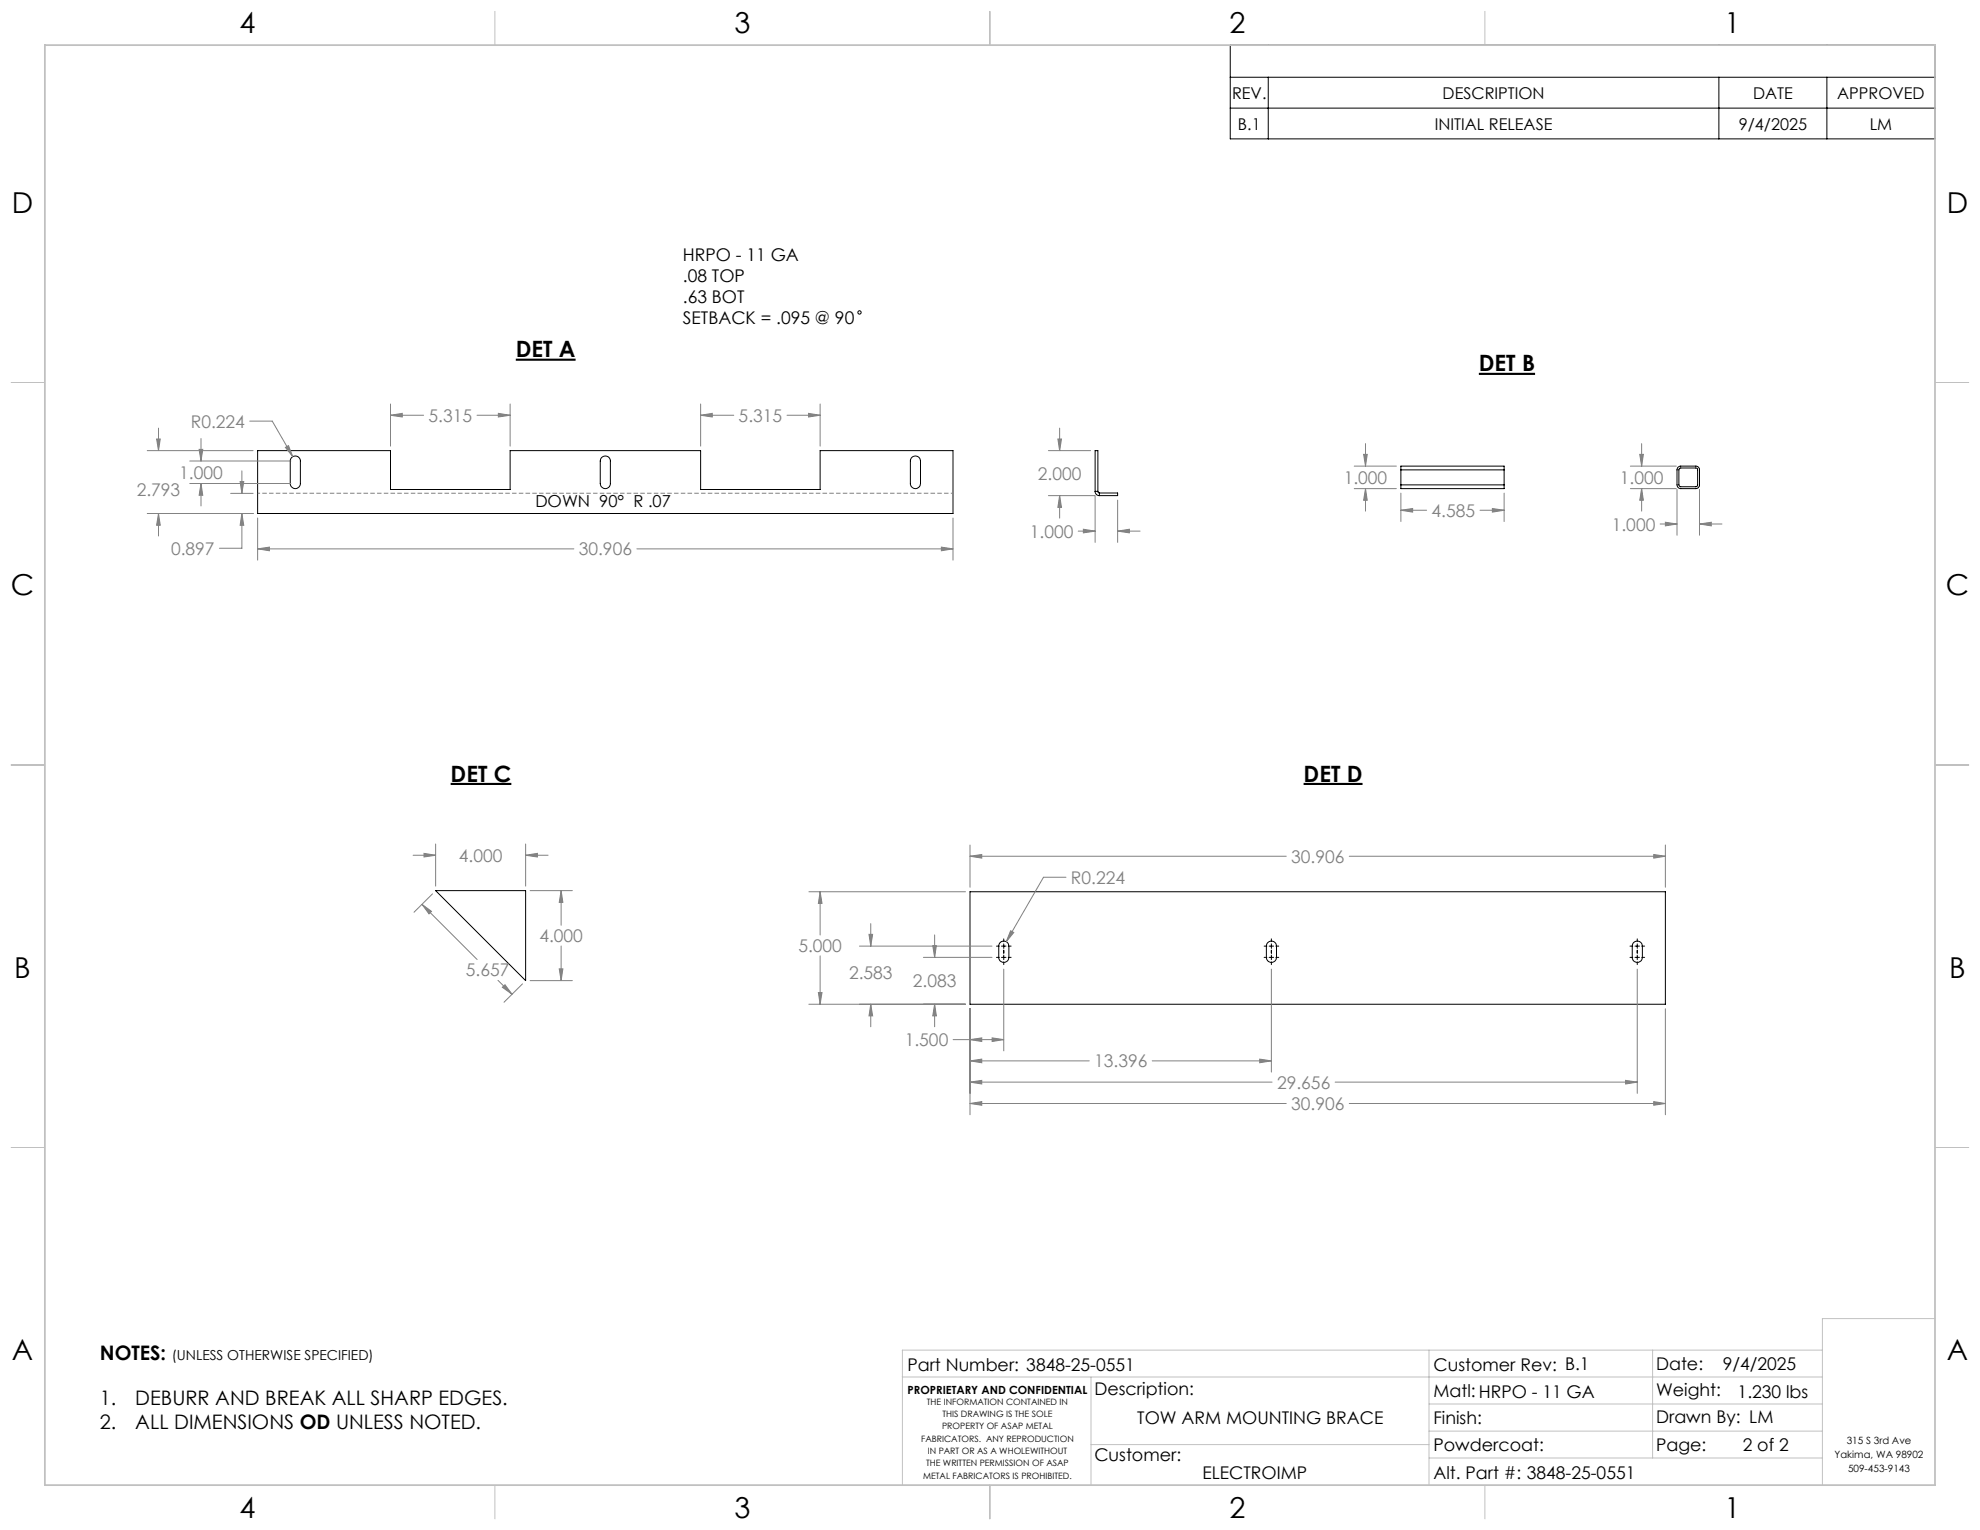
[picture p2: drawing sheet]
<svg xmlns="http://www.w3.org/2000/svg" width="559mm" height="432mm" viewBox="0 0 559 432" stroke-linecap="round" stroke-linejoin="round" font-family="sans-serif">
<g fill="none" stroke="#000" stroke-width=".28">
<path d="M347.2 12.7h198.9v26.5h-198.9zM347.2 21.8h198.9M347.2 30.5h198.9M357.9 21.8v17.4M485.1 21.8v17.4M515.6 21.8v17.4M72.7 127.2h37.5v10.9h33.8v-10.9h53.7v10.9h33.8v-10.9h37.5v17.7h-196.3zM82.4 129a1.43 1.43 0 0 1 1.6-.2 1.43 1.43 0 0 1 .8 1.3v6.4a1.43 1.43 0 0 1-1.5 1.4 1.43 1.43 0 0 1-1.4-1.4v-6.6zM169.9 129a1.43 1.43 0 0 1 1.5-.2 1.43 1.43 0 0 1 .9 1.3v6.4a1.43 1.43 0 0 1-1.5 1.4 1.43 1.43 0 0 1-1.4-1.4v-6.4zM257.4 129a1.46 1.46 0 0 1 2.4 1.1v6.4a1.43 1.43 0 0 1-1.4 1.4 1.43 1.43 0 0 1-1.5-1.4v-6.6zM309.1 138.7a1.19 1.19 0 0 0 1.2 1.2M309.1 138.7v-11.5h.7v11.5"/>
<path d="M309.1 138.7h.7M309.8 138.7l.5 .4M310.3 139.1h5.1v.8h-5.1M310.3 139.1v.8M395.4 132.6v-1h29.1v1M395.4 136.8v1.1h29.1v-1.1M395.4 132.6h29.1M395.4 136.8h29.1M395.4 132.6v4.2M424.5 132.6v4.2M473.5 131.9l.7-.3h4.6l.5 .2 .3 .6v4.7l-.3 .5-.6 .3h-4.5l-.5-.2-.4-.8v-4.4zM473.9 132.3l.3-.2 4.7 .1 .2 .2-.1 4.8-5 .1-.2-.4z"/>
<path d="M122.9 251.4h25.4v25.4zM273.8 251.7h196.2v31.7h-196.2zM281.2 267h.8M281.2 270.2h.8M282.3 266a1.44 1.44 0 0 1 1.5-.3 1.44 1.44 0 0 1 .9 1.3v3.2a1.43 1.43 0 0 1-1.4 1.4 1.43 1.43 0 0 1-1.4-1.4v-3.4zM282.6 267h1.3M282.6 270.2h1.3M283.3 265v.7M283.3 266.4v1.3M283.3 268.1v1M283.3 269.6v1.2M283.3 271.5v.7"/>
<path d="M284.6 267h.8M284.6 270.2h.8M356.8 267h.7M356.8 270.2h.7M357.8 266a1.44 1.44 0 0 1 1.5-.3 1.44 1.44 0 0 1 1 1.3v3.2a1.43 1.43 0 0 1-1.5 1.4 1.43 1.43 0 0 1-1.4-1.4v-3.4zM358.2 267h1.2M358.2 270.2h1.2M358.8 265v.7M358.8 266.4v1.3M358.8 268.1v1M358.8 269.6v1.2M358.8 271.5v.7"/>
<path d="M360.1 267h.8M360.1 270.2h.8M460 267h.8M460 270.2h.8M460.9 266.2a1.46 1.46 0 0 1 1.6-.5 1.46 1.46 0 0 1 1 1.3v3.2a1.43 1.43 0 0 1-1.4 1.4 1.43 1.43 0 0 1-1.4-1.4v-3.4zM461.4 267h1.3M461.4 270.2h1.3M462.1 265v.7M462.1 266.4v1.3M462.1 268.1v1M462.1 269.6v1.2M462.1 271.5v.7"/>
<path d="M463.3 267h.8M463.3 270.2h.8"/>
<circle cx="242.6" cy="88.2" r=".47"/>
</g>
<path d="M145.6 101.5h16.9M417.4 105.5h15.8M127.2 221.2h17.1M367.9 221.2h16.6" fill="none" stroke="#000" stroke-width=".6"/>
<g fill="none" stroke="#808080" stroke-width=".28">
<path d="M70.5 118.9h6.3l5.8 10M110.2 117.2l3.3-.5v1zM110.2 114v11.9M110.2 117.2h9.4M134.6 117.2h9.4M140.7 116.7l3.3 .5-3.3 .5zM144 114v11.9M197.7 117.2l3.3-.5v1zM197.7 117.2h9.4M197.7 114v11.9M222.1 117.2h9.4M228.2 116.7l3.3 .5-3.3 .5z"/>
<path d="M231.5 114v11.9M41.6 127.2h29.8M44.2 123.9h1l-.5 3.3zM44.7 120.8v6.4M53.6 130.1h28.5M53.6 136.5h28.5M56.2 126.8h1l-.5 3.3zM56.7 136.5l.5 3.3h-1zM56.7 123.8v6.3M56.7 136.5v6.3M65.1 139.2h6.3M67.8 135.9h1l-.5 3.3z"/>
<path d="M68.3 132.9v6.3M80.5 126.3l.9-.5 1.2 3.1zM295.9 127.2h11.9M295.9 139.9h13.1M298.6 123.9h1l-.6 3.3zM299 139.9l.6 3.3h-1zM299 120.8v6.4M299 139.9v6.3M309.1 139.9v13.2M382.2 137.9h11.9M382.2 131.6h11.9M384.8 128.2h1.1l-.5 3.4z"/>
<path d="M385.4 137.9l.5 3.3h-1.1zM385.4 125.2v6.4M385.4 137.9v6.4M395.4 139.2v8M424.5 139.2v8M460.1 131.6h13M460.1 137.9h13M462.8 128.2h1l-.5 3.4zM463.3 137.9l.5 3.3h-1zM463.3 125.2v6.4M463.3 137.9v6.4M473.3 138.1v13"/>
<path d="M479.6 138.1v13M41.6 144.9h29.8M44.7 144.9l.5 3.3h-1zM44.7 144.9v6.4M68.3 144.9l.5 3.3h-1zM68.3 144.9v9.8h-6.4M72.7 154.9l3.3-.5v1zM72.7 146.2v11.9M72.7 154.9h89.3M179.7 154.9h89.3M265.7 154.4l3.3 .5-3.3 .5zM269 146.2v11.9"/>
<path d="M304.3 149.9h4.8M305.8 149.4l3.3 .5-3.3 .5zM315.4 149.9l3.3-.5v1zM315.4 141.1v12M315.4 149.9h6.4M395.4 144l3.3-.5v1zM395.4 144h7.2M417.7 144h6.8M421.2 143.5l3.3 .5-3.3 .5zM468.5 147.9h4.8M470 147.4l3.3 .5-3.3 .5zM479.6 147.9l3.4-.5v1z"/>
<path d="M479.6 147.9h6.4M122.9 238.2v11.9M148.3 238.2v11.9M273.8 238.5v11.9M470 238.5v11.9M116.6 241.4h6.3M119.1 255.2l2.7 2-.7 .7zM119.1 255.2l15.6 15.6M119.7 240.8l3.2 .6-3.2 .5zM122.1 252.3l-5.3 5.2M148.3 241.4l3.4-.6v1.1zM148.3 241.4h6.4"/>
<path d="M149.6 251.4h11.9M158.4 251.4l.5 3.3h-1.1zM158.4 251.4v9.7M228.3 251.7h44.2M231.5 251.7l.5 3.3h-1zM231.5 251.7v12.2M273.8 241.7l3.3-.5v1zM273.8 241.7h89.2M300.8 247.6h-6.3l-10.5 18.2M380.8 241.7h89.2M466.7 241.2l3.3 .5-3.3 .5zM140.5 276.7l4 3.9"/>
<path d="M141.8 278.6l.7-.7 2 2.7zM147.5 277.7l-5.3 5.2M149.6 276.8h11.9M157.8 273.4h1.1l-.5 3.4zM158.4 267v9.8M231.5 269.8v13.6M242.6 267h37.4M245.3 263.7h1l-.6 3.3zM245.7 260.7v6.3M260.6 270.2h19.4M263.2 266.9h1.1l-.5 3.3zM263.8 263.8v6.4"/>
<path d="M283.3 273.5v23.1M285.2 262.7l.9 .5-2.1 2.6zM358.8 273.5v29.1M462.1 273.5v35.1M228.3 283.4h44.2M231 280.1h1l-.5 3.3zM245.7 283.4l.6 3.3h-1zM245.7 283.4v6.4M263.8 283.4l.5 3.3h-1.1zM263.8 283.4v6.4M269 293.4h14.3M273.8 293.4l3.3-.5v1z"/>
<path d="M273.8 299.4l3.3-.5v1zM273.8 284.7v29.9M273.8 299.4h33.6M280 292.9l3.3 .5-3.3 .5zM325.2 299.4h33.6M355.5 298.9l3.3 .5-3.3 .5zM470 284.7v29.9M273.8 305.4l3.3-.5v1zM273.8 311.4l3.3-.5v1zM273.8 305.4h85.2M273.8 311.4h89.2M376.8 305.4h85.3"/>
<path d="M380.8 311.4h89.2M458.8 304.9l3.3 .5-3.3 .5zM466.7 310.9l3.3 .5-3.3 .5z"/>
</g>
<path d="M269 139.2h-196.3" fill="none" stroke="#808080" stroke-width=".28" stroke-dasharray="1.3 .6" stroke-dashoffset=".6" stroke-linecap="butt"/>
<g fill="none" stroke="#c0c0c0" stroke-width=".28">
<path d="M139.7 3.2v9.5M279.4 3.2v9.5M419.1 3.2v9.5M3.1 107.9h9.6M546.1 107.9h9.5M3.1 215.9h9.6M546.1 215.9h9.5M3.1 323.8h9.6M546.1 323.8h9.5M546.1 372.1h-31.8v47M254.7 388.6h259.6M307.9 388.6v30.5"/>
<path d="M403.3 381v38.1M403.3 396.2h111M466.4 381v30.5M514.3 381h-259.6v38.1M139.7 419.1v9.6M279.4 419.1v9.6M307.9 407.7h95.4M403.3 403.9h111M403.3 411.5h111M419.1 419.1v9.6"/>
</g>
<path d="M12.7 12.7h533.4v406.4h-533.4z" fill="none" stroke="#c0c0c0" stroke-width=".5"/>
<g fill="#808080">
<path d="M72.7 154.9l3.3-.5v1zM265.7 154.4l3.3 .5-3.3 .5zM67.8 135.9h1l-.5 3.3zM68.3 144.9l.5 3.3h-1zM44.7 144.9l.5 3.3h-1zM44.2 123.9h1l-.5 3.3zM110.2 117.2l3.3-.5v1zM140.7 116.7l3.3 .5-3.3 .5zM197.7 117.2l3.3-.5v1zM228.2 116.7l3.3 .5-3.3 .5zM56.2 126.8h1l-.5 3.3zM56.7 136.5l.5 3.3h-1zM80.5 126.3l2.1 2.6-1.2-3.1zM462.8 128.2h1l-.5 3.4zM463.3 137.9l.5 3.3h-1zM470 147.4l3.3 .5-3.3 .5zM479.6 147.9l3.4-.5v1zM119.1 255.2l2.7 2-.7 .7zM141.8 278.6l.7-.7 2 2.7zM158.4 251.4l.5 3.3h-1.1zM157.8 273.4h1.1l-.5 3.4zM148.3 241.4l3.4-.6v1.1zM119.7 240.8l3.2 .6-3.2 .5zM466.7 241.2l3.3 .5-3.3 .5zM273.8 241.7l3.3-.5v1zM231.5 251.7l.5 3.3h-1zM231 280.1h1l-.5 3.3zM263.8 283.4l.5 3.3h-1.1zM263.2 266.9h1.1l-.5 3.3zM245.7 283.4l.6 3.3h-1zM245.3 263.7h1l-.6 3.3zM273.8 293.4l3.3-.5v1zM280 292.9l3.3 .5-3.3 .5zM273.8 299.4l3.3-.5v1zM355.5 298.9l3.3 .5-3.3 .5zM273.8 305.4l3.3-.5v1zM458.8 304.9l3.3 .5-3.3 .5zM273.8 311.4l3.3-.5v1zM466.7 310.9l3.3 .5-3.3 .5zM285.2 262.7l-1.2 3.1 2.1-2.6zM299 139.9l.6 3.3h-1zM298.6 123.9h1l-.6 3.3zM305.8 149.4l3.3 .5-3.3 .5zM315.4 149.9l3.3-.5v1z"/>
<path d="M395.4 144l3.3-.5v1zM421.2 143.5l3.3 .5-3.3 .5zM384.8 128.2h1.1l-.5 3.4zM385.4 137.9l.5 3.3h-1.1z"/>
</g>
<g font-size="8.1">
<text x="67.6" y="9.3">4</text>
<text x="207.3" y="9.3">3</text>
<text x="347" y="9.3">2</text>
<text x="486.7" y="9.3">1</text>
<text x="3.3" y="60.1">D</text>
<text x="549.4" y="60.1">D</text>
<text x="3" y="168">C</text>
<text x="549.1" y="168">C</text>
<text x="4" y="276">B</text>
<text x="550.1" y="276">B</text>
<text x="3.3" y="383.9">A</text>
<text x="549.4" y="383.9">A</text>
<text x="67.6" y="428.4">4</text>
<text x="207.3" y="428.4">3</text>
<text x="347" y="428.4">2</text>
<text x="486.7" y="428.4">1</text>
</g>
<g font-size="6.3">
<text x="145.6" y="100.8">DET A</text>
<text x="417.4" y="104.8">DET B</text>
<text x="127.2" y="220.6">DET C</text>
<text x="367.9" y="220.6">DET D</text>
</g>
<g font-size="5.6">
<text x="28.2" y="383.9">NOTES:</text>
<text x="28.2" y="396.5">1.</text>
<text x="38.2" y="396.5">DEBURR AND BREAK ALL SHARP EDGES.</text>
<text x="28.2" y="403.2">2.</text>
<text x="38.2" y="403.2">ALL DIMENSIONS OD UNLESS NOTED.</text>
</g>
<g font-size="4.9">
<text x="192.7" y="73.6">HRPO - 11 GA</text>
<text x="192.7" y="79.6">.08 TOP</text>
<text x="192.7" y="85.5">.63 BOT</text>
<text x="192.7" y="91.4">SETBACK = .095 @ 90</text>
<text x="256.1" y="386.9">Part Number: 3848-25-0551</text>
<text x="404.6" y="386.8">Customer Rev: B.1</text>
<text x="467.4" y="386.7">Date:</text>
<text x="486.2" y="386.7">9/4/2025</text>
<text x="308.9" y="393.8">Description:</text>
<text x="404.6" y="394.2">Matl:HRPO - 11 GA</text>
<text x="467.4" y="394.1">Weight:</text>
<text x="490.4" y="394.5">1.230 lbs</text>
<text x="321" y="401.9">TOW ARM MOUNTING BRACE</text>
<text x="404.6" y="401.9">Finish:</text>
<text x="467.4" y="401.7">Drawn By: LM</text>
<text x="308.9" y="412.4">Customer:</text>
<text x="404.6" y="409.6">Powdercoat:</text>
<text x="467.4" y="409.4">Page:</text>
<text x="491.8" y="409.6">2 of 2</text>
<text x="339.3" y="417.4">ELECTROIMP</text>
<text x="404.6" y="417.4">Alt. Part #: 3848-25-0551</text>
</g>
<g font-size="4.9" fill="#808080">
<text x="121" y="119">5.315</text>
<text x="208.5" y="119">5.315</text>
<text x="53.8" y="120.7">R0.224</text>
<text x="50.6" y="135.1">1.000</text>
<text x="292.9" y="135.4">2.000</text>
<text x="379.2" y="136.6">1.000</text>
<text x="457.2" y="136.6">1.000</text>
<text x="38.6" y="140">2.793</text>
<text x="404" y="145.9">4.585</text>
<text x="454.9" y="149.7">1.000</text>
<text x="290.7" y="151.7">1.000</text>
<text x="48.3" y="156.6">0.897</text>
<text x="163.3" y="156.8">30.906</text>
<text x="129.5" y="243.2">4.000</text>
<text x="364.4" y="243.5">30.906</text>
<text x="302.3" y="249.4">R0.224</text>
<text x="152.2" y="265.9">4.000</text>
<text x="225.3" y="268.7">5.000</text>
<text x="131.5" y="275.6">5.657</text>
<text x="239.6" y="276.4">2.583</text>
<text x="257.6" y="278.7">2.083</text>
<text x="255.3" y="295.3">1.500</text>
<text x="308.8" y="301.3">13.396</text>
<text x="360.4" y="307.3">29.656</text>
<text x="364.4" y="313.3">30.906</text>
</g>
<text font-size="4.7" x="151.1" y="143">DOWN 90° R .07</text>
<g font-size="4.6">
<text x="347.7" y="27.9">REV.</text>
<text x="407.1" y="27.9">DESCRIPTION</text>
<text x="494.8" y="27.9">DATE</text>
<text x="518.5" y="27.9">APPROVED</text>
<text x="349.4" y="36.6">B.1</text>
<text x="404.9" y="36.6">INITIAL RELEASE</text>
<text x="490.8" y="36.6">9/4/2025</text>
<text x="527.7" y="36.6">LM</text>
</g>
<text font-size="3.9" x="48.5" y="383.9">(UNLESS OTHERWISE SPECIFIED)</text>
<text font-size="3.2" x="256.1" y="393.4">PROPRIETARY AND CONFIDENTIAL</text>
<g font-size="2.8">
<text x="521.2" y="407.7">315 S 3rd Ave</text>
<text x="517.8" y="411.5">Yakima, WA 98902</text>
<text x="521.6" y="415.3">509-453-9143</text>
</g>
<g font-size="2.5">
<text x="261.6" y="396.5">THE INFORMATION CONTAINED IN</text>
<text x="266" y="399.9">THIS DRAWING IS THE SOLE</text>
<text x="260" y="406.9">FABRICATORS. ANY REPRODUCTION</text>
<text x="265.9" y="403.4">PROPERTY OF ASAP METAL</text>
<text x="261.4" y="413.8">THE WRITTEN PERMISSION OF ASAP</text>
<text x="261.8" y="410.4">IN PART OR AS A WHOLEWITHOUT</text>
<text x="260.5" y="417.3">METAL FABRICATORS IS PROHIBITED.</text>
</g>
</svg>
